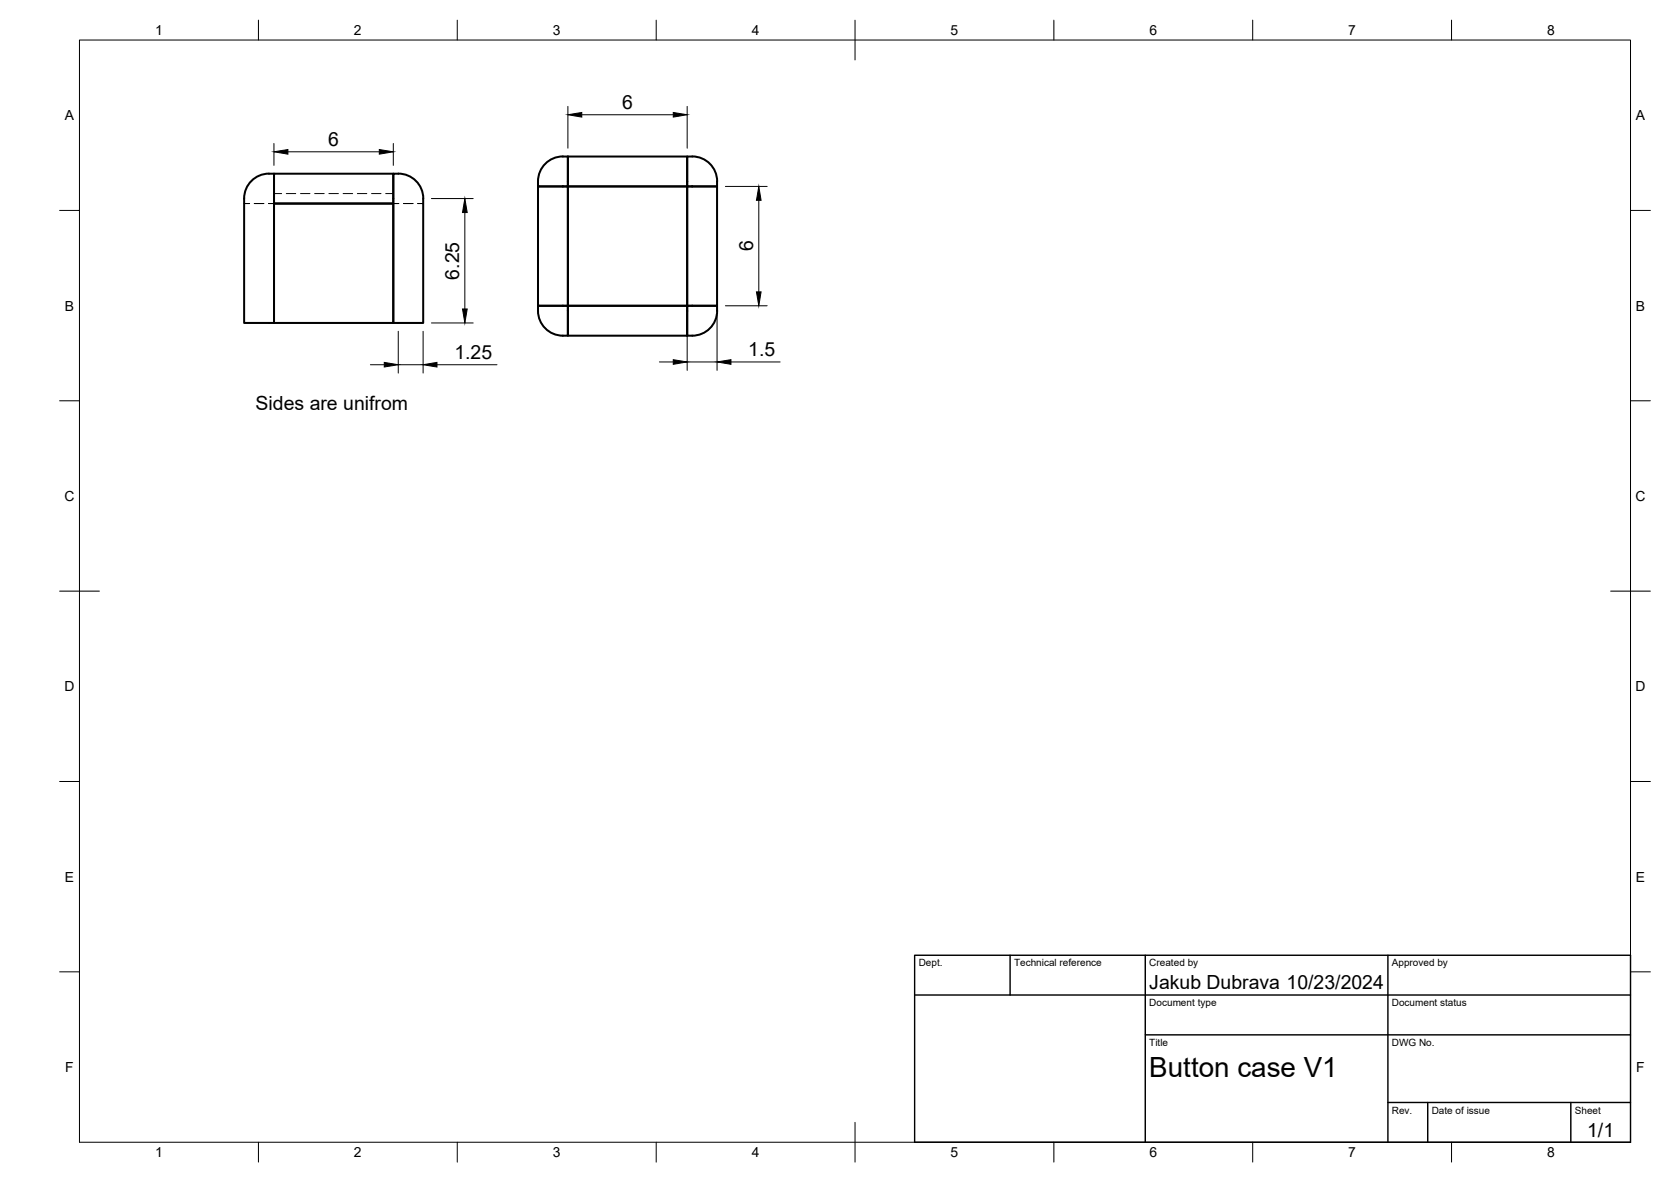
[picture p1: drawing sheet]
<svg xmlns="http://www.w3.org/2000/svg" width="420mm" height="297mm" viewBox="0 0 420 297" stroke-linecap="round" stroke-linejoin="round" font-family="sans-serif">
<!-- layer: Hidden -->
<g fill="none" stroke="#000" stroke-width=".25">
<path d="M61.4 51.1h1.4M63.9 51.1h2.4M67.5 51.1h1.4M68.9 48.6h1.9M72 48.6h2.4M75.6 48.6h2.3M79.1 48.6h2.4M82.7 48.6h2.4M86.3 48.6h2.4M89.9 48.6h2.3M93.4 48.6h2.4M97 48.6h1.9"/>
<path d="M98.9 51.1h1.4M101.5 51.1h2.3M105 51.1h1.4"/>
</g>
<!-- layer: Visible -->
<g fill="none" stroke="#000" stroke-width=".51">
<path d="M141.5 39.3h1.3v6.3M141.5 39.3a6.4 6.4 0 0 0-6.2 7.5h6.2M174.1 39.3h-1.3v6.3M174.1 39.3a6.3 6.3 0 0 1 6.2 6.3M63.2 45.5a6.5 6.5 0 0 1 5.7-1.8v37.5h-7.5v-31.3a6.2 6.2 0 0 1 1.8-4.4zM68.9 51.1h30v30.1h-30zM68.9 43.7h30v7.4h-30zM100.2 43.6a6.2 6.2 0 0 1 6.2 6.3v31.3h-7.5v-37.5h1.3M141.5 46.8h-6.2v30h6.2M141.5 46.8h1.3v30h-1.3M142.8 45.6v1.2h-1.3M142.8 46.8h30v30h-30z"/>
<path d="M142.8 45.6v-6.3h30v6.3M142.8 45.6v1.2h30v-1.2M172.8 45.6v1.2h1.3M174.1 46.8h6.2v30h-6.2M174.1 46.8h-1.3v30h1.3M180.3 45.6v1.2h-6.2M135.3 78.1a6.3 6.3 0 0 0 6.2 6.3M141.5 76.8h-6.2v1.3M141.5 76.8h1.3v1.3M142.8 78.1v6.3h-1.3M142.8 78.1v6.3h30v-6.3M142.8 78.1v-1.3h30v1.3"/>
<path d="M174.1 76.8h6.2v1.3M174.1 76.8h-1.3v1.3M180.3 78.1a6.4 6.4 0 0 1-7.5 6.2v-6.2"/>
</g>
<!-- layer: BORDER -->
<g fill="none" stroke="#000" stroke-width=".25">
<path d="M20 10.1h390v276.9h-390zM65 5.1v5M115 5.1v5M165 5.1v5M215 5.1v10M265 5.1v5M315 5.1v5M365 5.1v5M15 52.9h5M410 52.9h5M15 100.7h5M410 100.7h5"/>
<path d="M15 148.6h10M405 148.6h10M15 196.4h5M410 196.4h5M15 244.2h5M410 244.2h5M65 287v5M115 287v5M165 287v5M215 282.1v9.9M265 287v5M315 287v5"/>
<path d="M365 287v5"/>
</g>
<!-- layer: TITLEBLOCK -->
<path d="M230 240.1h180v46.9h-180zM230 250h180M254 240.1v9.9M288 240.1v46.9M349 240.1v46.9M288 260.1h122M349 277.1h61M359 277.1v9.9M395 277.1v9.9" fill="none" stroke="#000" stroke-width=".36"/>
<!-- layer: FD_Dimensions -->
<g fill="none" stroke="#000" stroke-width=".25">
<path d="M68.9 36.1v5.5M72.4 38.1h23M98.9 36.1v5.5M142.8 26.7v10.5M146.3 28.8h23M172.8 26.7v10.5M108.5 49.9h10.5M116.9 53.4v24.2M182.4 46.8h10.5M190.8 50.3v23M172.8 78.9v14.2M180.3 78.9v14.2"/>
<path d="M182.4 76.8h10.5M93.1 91.7h3.5M100.1 83.3v10.5M100.1 91.7h6.3M106.4 83.3v10.5M108.5 81.2h10.5M109.9 91.7h15.1M165.8 91h3.5M172.8 91h7.5M183.8 91h12.4"/>
</g>
<path d="M68.9 38.1l3.5-.5v1.1zM95.4 37.6l3.5 .5-3.5 .6zM142.8 28.8l3.5-.5v1.1zM169.3 28.3l3.5 .5-3.5 .6zM116.9 49.9l.6 3.5h-1.2zM190.8 46.8l.6 3.5h-1.2zM116.3 77.6h1.2l-.6 3.6zM190.2 73.3h1.2l-.6 3.5zM96.6 91.1l3.5 .6-3.5 .5zM106.4 91.7l3.5-.6v1.1zM169.3 90.4l3.5 .6-3.5 .6zM180.3 91l3.5-.6v1.2z" fill="#000" stroke="#000" stroke-width=".25"/>
<text font-size="7" x="289" y="270.6">Button case V1</text>
<g font-size="4.9">
<text x="156.4" y="27.4">6</text>
<text x="82.5" y="36.7">6</text>
<text x="189.3" y="63.2" transform="rotate(-90 189.3 63.2)">6</text>
<text x="115.4" y="70.3" transform="rotate(-90 115.4 70.3)">6.25</text>
<text x="188.2" y="89.5">1.5</text>
<text x="114.3" y="90.2">1.25</text>
<text x="64.3" y="103.1">Sides are unifrom</text>
<text x="289" y="248.5">Jakub Dubrava 10/23/2024</text>
<text x="399.1" y="285.7">1/1</text>
</g>
<g font-size="3.5">
<text x="39" y="8.8">1</text>
<text x="89" y="8.8">2</text>
<text x="139" y="8.8">3</text>
<text x="189" y="8.8">4</text>
<text x="239" y="8.8">5</text>
<text x="289" y="8.8">6</text>
<text x="339" y="8.8">7</text>
<text x="389" y="8.8">8</text>
<text x="16.3" y="30.2">A</text>
<text x="411.3" y="30.2">A</text>
<text x="16.3" y="78">B</text>
<text x="411.3" y="78">B</text>
<text x="16.2" y="125.9">C</text>
<text x="411.2" y="125.9">C</text>
<text x="16.2" y="173.7">D</text>
<text x="411.2" y="173.7">D</text>
<text x="16.3" y="221.6">E</text>
<text x="411.3" y="221.6">E</text>
<text x="16.4" y="269.4">F</text>
<text x="411.4" y="269.4">F</text>
<text x="39" y="290.8">1</text>
<text x="89" y="290.8">2</text>
<text x="139" y="290.8">3</text>
<text x="189" y="290.8">4</text>
<text x="239" y="290.8">5</text>
<text x="289" y="290.8">6</text>
<text x="339" y="290.8">7</text>
<text x="389" y="290.8">8</text>
</g>
<g font-size="2.5">
<text x="231" y="242.9">Dept.</text>
<text x="255" y="242.9">Technical reference</text>
<text x="289" y="242.9">Created by</text>
<text x="350" y="242.9">Approved by</text>
<text x="289" y="252.8">Document type</text>
<text x="350" y="252.8">Document status</text>
<text x="289" y="262.9">Title</text>
<text x="350" y="262.9">DWG No.</text>
<text x="350" y="279.9">Rev.</text>
<text x="360" y="279.9">Date of issue</text>
<text x="396" y="279.9">Sheet</text>
</g>
</svg>
